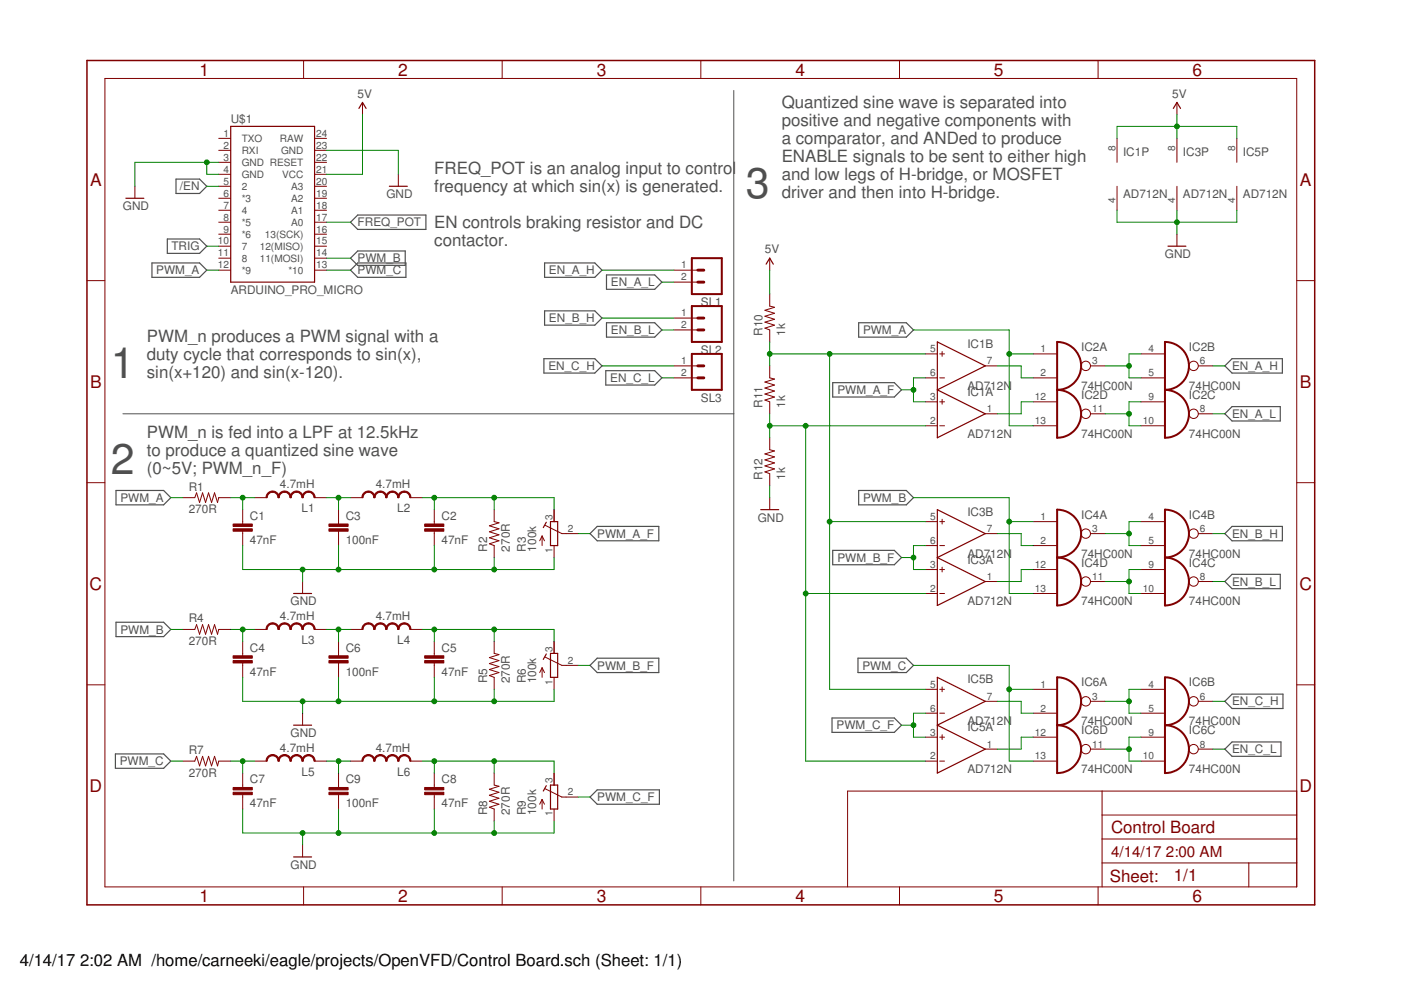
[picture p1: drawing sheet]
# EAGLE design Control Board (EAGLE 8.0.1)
FRAME1 (A4L-LOC): REVISION: 1

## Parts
C1  47nF  C-EU025-025X050  [C025-025X050]
C2  47nF  C-EU025-025X050  [C025-025X050]
C3  100nF  C-EU025-025X050  [C025-025X050]
C4  47nF  C-EU025-025X050  [C025-025X050]
C5  47nF  C-EU025-025X050  [C025-025X050]
C6  100nF  C-EU025-025X050  [C025-025X050]
C7  47nF  C-EU025-025X050  [C025-025X050]
C8  47nF  C-EU025-025X050  [C025-025X050]
C9  100nF  C-EU025-025X050  [C025-025X050]
IC1  AD712N  [DIL08]
IC2  74HC00N  [DIL14]
IC3  AD712N  [DIL08]
IC4  74HC00N  [DIL14]
IC5  AD712N  [DIL08]
IC6  74HC00N  [DIL14]
L1  4.7mH  L-US0207/12  [0207/12]
L2  4.7mH  L-US0207/12  [0207/12]
L3  4.7mH  L-US0207/12  [0207/12]
L4  4.7mH  L-US0207/12  [0207/12]
L5  4.7mH  L-US0207/12  [0207/12]
L6  4.7mH  L-US0207/12  [0207/12]
R1  270R  R-US_0207/7  [0207/7]
R2  270R  R-US_0207/7  [0207/7]
R3  100k  R-TRIMM3296W  [RTRIM3296W]
R4  270R  R-US_0207/7  [0207/7]
R5  270R  R-US_0207/7  [0207/7]
R6  100k  R-TRIMM3296W  [RTRIM3296W]
R7  270R  R-US_0207/7  [0207/7]
R8  270R  R-US_0207/7  [0207/7]
R9  100k  R-TRIMM3296W  [RTRIM3296W]
R10  1k  R-US_0207/7  [0207/7]
R11  1k  R-US_0207/7  [0207/7]
R12  1k  R-US_0207/7  [0207/7]
SL1  M02PTH  [1X02]
SL2  M02PTH  [1X02]
SL3  M02PTH  [1X02]
U$1  ARDUINO_PRO_MICRO  [ARDUINO_PRO_MICRO]

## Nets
/EN: U$1.5
EN_A_H: IC2.6(B:O) SL1.1
EN_A_L: IC2.8(C:O) SL1.2
EN_B_H: IC4.6(B:O) SL2.1
EN_B_L: IC4.8(C:O) SL2.2
EN_C_H: IC6.6(B:O) SL3.1
EN_C_L: IC6.8(C:O) SL3.2
FREQ_POT: U$1.17(A0)
GND: C1.2 C2.2 C3.2 C4.2 C5.2 C6.2 C7.2 C8.2 C9.2 IC1.4(P:V-) IC3.4(P:V-) IC5.4(P:V-) R2.1 R3.1(A) R5.1 R6.1(A) R8.1 R9.1(A) R12.1 U$1.3(GND) U$1.4(GND) U$1.23(GND)
N$1: C1.1 L1.1 R1.2
N$2: C3.1 L1.2 L2.1
N$3: C2.1 L2.2 R2.2 R3.3(E)
N$4: C4.1 L3.1 R4.2
N$5: C6.1 L3.2 L4.1
N$6: C5.1 L4.2 R5.2 R6.3(E)
N$7: C7.1 L5.1 R7.2
N$8: C9.1 L5.2 L6.1
N$9: C8.1 L6.2 R8.2 R9.3(E)
N$10: IC1.7(B:OUT) IC2.2(A:I1)
N$11: IC1.1(A:OUT) IC2.12(D:I0)
N$12: IC3.7(B:OUT) IC4.2(A:I1)
N$13: IC1.5(B:IN+) IC3.5(B:IN+) IC5.5(B:IN+) R10.1 R11.2
N$14: IC1.2(A:IN-) IC3.2(A:IN-) IC5.2(A:IN-) R11.1 R12.2
N$15: IC3.1(A:OUT) IC4.12(D:I0)
N$16: IC5.7(B:OUT) IC6.2(A:I1)
N$17: IC5.1(A:OUT) IC6.12(D:I0)
N$18: IC2.3(A:O) IC2.4(B:I0) IC2.5(B:I1)
N$19: IC2.9(C:I0) IC2.10(C:I1) IC2.11(D:O)
N$20: IC4.3(A:O) IC4.4(B:I0) IC4.5(B:I1)
N$21: IC4.9(C:I0) IC4.10(C:I1) IC4.11(D:O)
N$22: IC6.9(C:I0) IC6.10(C:I1) IC6.11(D:O)
N$23: IC6.3(A:O) IC6.4(B:I0) IC6.5(B:I1)
PWM_A: IC2.1(A:I0) IC2.13(D:I1) R1.1 U$1.12(*9)
PWM_A_F: IC1.3(A:IN+) IC1.6(B:IN-) R3.2(S)
PWM_B: IC4.1(A:I0) IC4.13(D:I1) R4.1 U$1.14(11(MOSI))
PWM_B_F: IC3.3(A:IN+) IC3.6(B:IN-) R6.2(S)
PWM_C: IC6.1(A:I0) IC6.13(D:I1) R7.1 U$1.13(*10)
PWM_C_F: IC5.3(A:IN+) IC5.6(B:IN-) R9.2(S)
TRIG: U$1.10
VCC: IC1.8(P:V+) IC3.8(P:V+) IC5.8(P:V+) R10.2 U$1.21(VCC) ; supply symbol labelled 5V
Unconnected: U$1.1(TXO) U$1.2(RXI) U$1.6(*3) U$1.7 U$1.8(*5) U$1.9(*6) U$1.11 U$1.15(12(MISO)) U$1.16(13(SCK)) U$1.18(A1) U$1.19(A2) U$1.20(A3) U$1.22(RESET) U$1.24(RAW)

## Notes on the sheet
- 3
- Quantized sine wave is separated into
  positive and negative components with
  a comparator, and ANDed to produce
  ENABLE signals to be sent to either high
  and low legs of H-bridge, or MOSFET
  driver and then into H-bridge.
- FREQ_POT is an analog input to
  control frequency at which sin(x)
  is generated.
  
  /EN output controls braking resistor
  and DC contactor.
- 1
- PWM_n produces a PWM signal with a
  duty cycle that corresponds to sin(x),
  sin(x+120) and sin(x-120).
- 2
- PWM_n is fed into a LPF at 12.5kHz
  to produce a quantized sine wave
  (0~5V; PWM_n_F)

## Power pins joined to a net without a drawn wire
GND: IC2.7(P:GND) IC4.7(P:GND) IC6.7(P:GND)
VCC: IC2.14(P:VCC) IC4.14(P:VCC) IC6.14(P:VCC)

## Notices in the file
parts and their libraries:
SparkFun-Boards: Licensing: Creative Commons ShareAlike 4.0 International - https://creativecommons.org/licenses/by-sa/4.0
